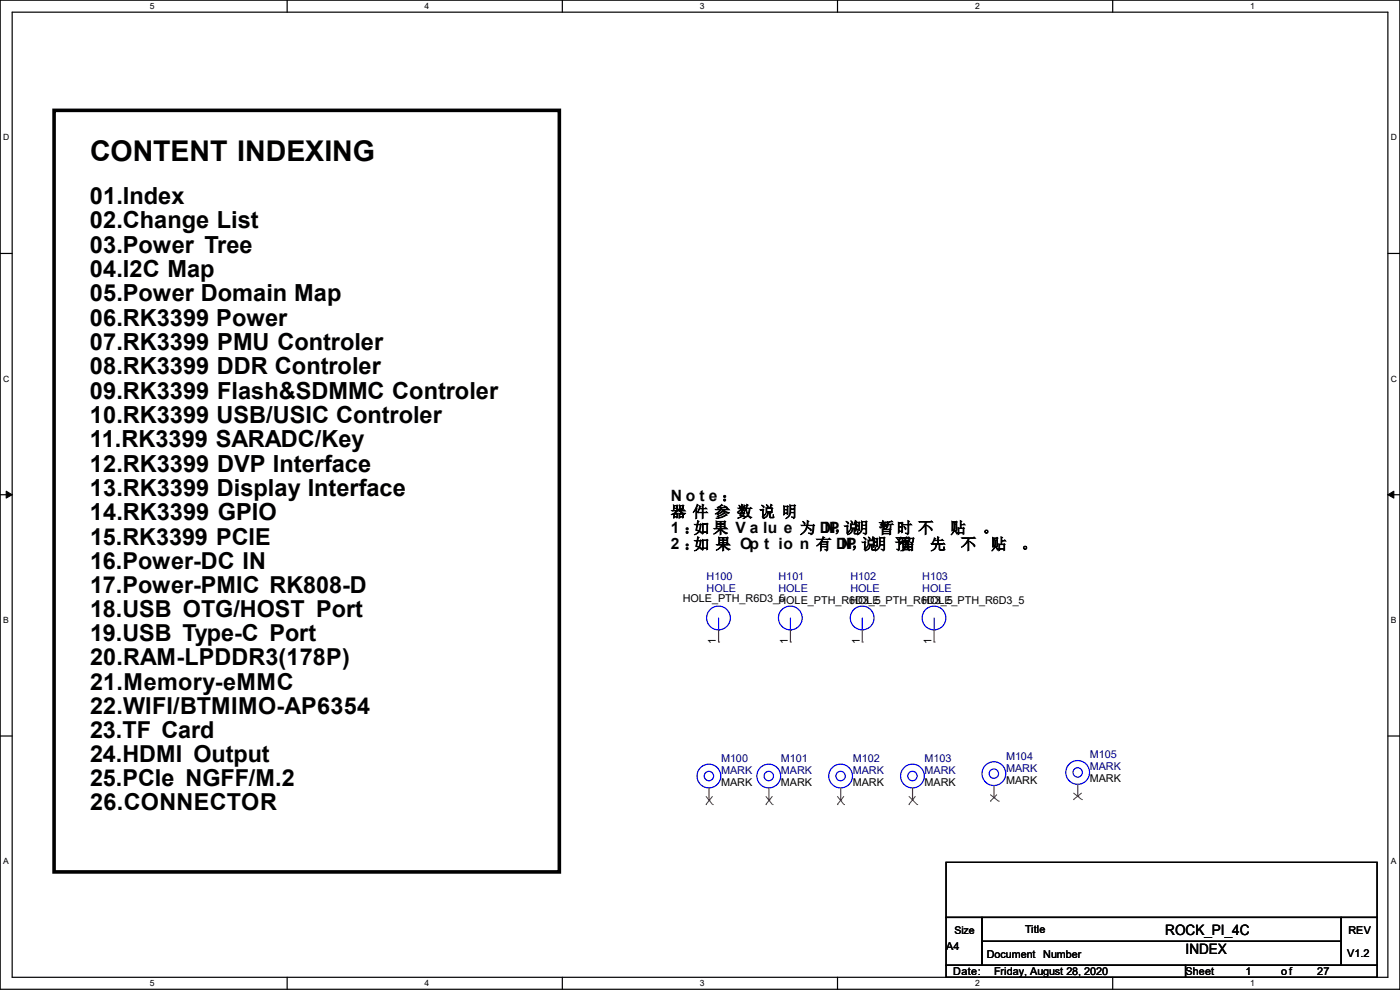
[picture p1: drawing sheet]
<svg xmlns="http://www.w3.org/2000/svg" width="297mm" height="210mm" viewBox="0 0 297 210" stroke-linecap="round" stroke-linejoin="round" font-family="sans-serif">
<path d="M0 0h297v209.8h-297zM2.6 2.6h291.8v204.7h-291.8z" fill="none" stroke="#000" stroke-width=".25"/>
<g fill="#fff">
<path d="M31.7 .3h1v2h-1z"/>
<path d="M31.7 207.6h1v1.9h-1z"/>
</g>
<path d="M60.9 0v2.6M60.9 207.3v2.5" fill="none" stroke="#000" stroke-width=".25"/>
<g fill="#fff">
<path d="M90.1 .3h1v2h-1z"/>
<path d="M90.1 207.6h1v1.9h-1z"/>
</g>
<path d="M119.3 0v2.6M119.3 207.3v2.5" fill="none" stroke="#000" stroke-width=".25"/>
<g fill="#fff">
<path d="M148.5 .3h.9v2h-.9z"/>
<path d="M148.5 207.6h.9v1.9h-.9z"/>
</g>
<path d="M177.7 0v2.6M177.7 207.3v2.5" fill="none" stroke="#000" stroke-width=".25"/>
<g fill="#fff">
<path d="M206.8 .3h1v2h-1z"/>
<path d="M206.8 207.6h1v1.9h-1z"/>
</g>
<path d="M236.1 0v2.6M236.1 207.3v2.5" fill="none" stroke="#000" stroke-width=".25"/>
<g fill="#fff">
<path d="M265.2 .3h1v2h-1z"/>
<path d="M265.2 207.6h1v1.9h-1z"/>
<path d="M.7 28.2h1.2v1.9h-1.2z"/>
<path d="M295.1 28.2h1.2v1.9h-1.2z"/>
<path d="M.7 79.3h1.2v2h-1.2z"/>
<path d="M295.1 79.3h1.2v2h-1.2z"/>
</g>
<path d="M0 53.8h2.6M294.4 53.8h2.6" fill="none" stroke="#000" stroke-width=".25"/>
<g fill="#fff">
<path d="M.7 130.5h1.2v2h-1.2z"/>
<path d="M295.1 130.5h1.1v2h-1.1z"/>
</g>
<path d="M0 104.9h2.6M294.4 104.9h2.6" fill="none" stroke="#000" stroke-width=".25"/>
<path d="M1.3 104.2l1.3 .7-1.3 .8zM294.4 104.9l1.3-.7v1.5z" fill="#000" stroke="#000" stroke-width=".21"/>
<g fill="#fff">
<path d="M.7 181.7h1.2v2h-1.2z"/>
<path d="M295.1 181.7h1.1v2h-1.1z"/>
</g>
<path d="M0 156.1h2.6M294.4 156.1h2.6M200.7 182.9h91.4v11.7h-91.4zM200.7 194.6h7.6v10.2h-7.6zM208.3 194.6h76.2v5.1h-76.2zM208.3 199.7h76.2v5.1h-76.2zM284.5 194.6h7.6v10.2h-7.6zM200.7 204.8h50.8v2.5h-50.8zM251.5 204.8h40.6v2.5h-40.6z" fill="none" stroke="#000" stroke-width=".25"/>
<path d="M11.5 23.4h107.2v161.6h-107.2z" fill="none" stroke="#000" stroke-width=".76"/>
<g fill="none" stroke="#00f" stroke-width=".25">
<path d="M152.4 133.6h.1M152.4 131.1v2.5M167.7 133.6h.1M167.7 131.1v2.5M182.9 133.6h.1M182.9 131.1v2.5M198.2 133.6h.1M198.2 131.1v2.5"/>
<circle cx="152.4" cy="131.1" r="2.52"/>
<circle cx="167.7" cy="131.1" r="2.52"/>
<circle cx="182.9" cy="131.1" r="2.52"/>
<circle cx="198.1" cy="131.1" r="2.52"/>
<circle cx="150.4" cy="164.6" r="2.52"/>
<circle cx="150.4" cy="164.6" r=".99"/>
<circle cx="163.1" cy="164.6" r="2.52"/>
<circle cx="163.1" cy="164.6" r=".99"/>
<circle cx="178.3" cy="164.6" r="2.52"/>
<circle cx="178.3" cy="164.6" r=".99"/>
<circle cx="193.6" cy="164.6" r="2.52"/>
<circle cx="193.6" cy="164.6" r=".99"/>
<circle cx="210.8" cy="164.1" r="2.52"/>
<circle cx="210.8" cy="164.1" r=".99"/>
<circle cx="228.6" cy="163.9" r="2.52"/>
<circle cx="228.6" cy="163.9" r=".99"/>
</g>
<g fill="none" stroke="#f00" stroke-width=".25">
<path d="M152.4 136.2h.1M152.4 133.6v2.6M167.7 136.2h.1M167.7 133.6v2.6M182.9 136.2h.1M182.9 133.6v2.6M198.2 136.2h.1M198.2 133.6v2.6M150.4 169.7h.1M150.4 167.2v2.5M163.1 169.7h.1M163.1 167.2v2.5"/>
<path d="M178.4 169.7h.1M178.4 167.2v2.5M193.6 169.7h.1M193.6 167.2v2.5M210.9 169.2h.1M210.9 166.7v2.5M228.6 169h.1M228.6 166.4v2.6"/>
</g>
<g fill="none" stroke="#804000" stroke-width=".21">
<path d="M149.8 170.7h.1M149.8 168.9l1.4 1.8M151.2 170.7h.1M151.2 168.9l-1.4 1.8M162.5 170.7h.1M162.5 168.9l1.4 1.8M163.9 170.7h.1M163.9 168.9l-1.4 1.8M177.6 170.7h.1M177.6 168.9l1.4 1.8M179 170.7h.1M179 168.9l-1.4 1.8"/>
<path d="M192.8 170.7h.1M192.8 168.9l1.8 1.8M194.2 168.9l-1.4 1.8M194.6 170.7h.1M210.1 170h.1M210.1 168.5l1.7 1.5M211.5 168.5l-1.4 1.5M211.8 170h.1M227.7 169.6h.1M227.7 168.2l1.8 1.4M229.5 169.6h.1M229.5 168.2l-1.8 1.4"/>
</g>
<text font-size="6.1" x="19.1" y="34.1">CONTENT INDEXING</text>
<g font-size="5">
<text x="19.1" y="43.3">01.Index</text>
<text x="19.1" y="48.4">02.Change List</text>
<text x="19.1" y="53.6">03.Power Tree</text>
<text x="19.1" y="58.8">04.I2C Map</text>
<text x="19.1" y="63.9">05.Power Domain Map</text>
<text x="19.1" y="69.1">06.RK3399 Power</text>
<text x="19.1" y="74.3">07.RK3399 PMU Controler</text>
<text x="19.1" y="79.4">08.RK3399 DDR Controler</text>
<text x="19.1" y="84.6">09.RK3399 Flash&amp;SDMMC Controler</text>
<text x="19.1" y="89.7">10.RK3399 USB/USIC Controler</text>
<text x="19.1" y="94.9">11.RK3399 SARADC/Key</text>
<text x="19.1" y="100.1">12.RK3399 DVP Interface</text>
<text x="19.1" y="105.2">13.RK3399 Display Interface</text>
<text x="19.1" y="110.4">14.RK3399 GPIO</text>
<text x="19.1" y="115.5">15.RK3399 PCIE</text>
<text x="19.1" y="120.6">16.Power-DC IN</text>
<text x="19.1" y="125.8">17.Power-PMIC RK808-D</text>
<text x="19.1" y="130.9">18.USB OTG/HOST Port</text>
<text x="19.1" y="136">19.USB Type-C Port</text>
<text x="19.1" y="141.1">20.RAM-LPDDR3(178P)</text>
<text x="19.1" y="146.3">21.Memory-eMMC</text>
<text x="19.1" y="151.4">22.WIFI/BTMIMO-AP6354</text>
<text x="19.1" y="156.5">23.TF Card</text>
<text x="19.1" y="161.6">24.HDMI Output</text>
<text x="19.1" y="166.8">25.PCIe NGFF/M.2</text>
<text x="19.1" y="171.9">26.CONNECTOR</text>
</g>
<g font-size="3.3">
<text x="142.3" y="106.3">N o t e ：</text>
<text x="142.3" y="109.7">器 件 参 数 说 明</text>
<text x="142.3" y="113.1">1 ：如 果 V a lu e 为 DNP，说明 暂 时 不</text>
<text x="201.6" y="113.1">贴</text>
<text x="208.4" y="113.1">。</text>
<text x="142.3" y="116.5">2 ：如 果 Op t io n 有 DNP，说明 预</text>
<text x="190.9" y="116.5">留</text>
<text x="197.4" y="116.5">先</text>
<text x="203.8" y="116.5">不</text>
<text x="210.2" y="116.5">贴</text>
<text x="216.7" y="116.5">。</text>
</g>
<g font-size="3">
<text x="247.2" y="198.4">ROCK_PI_4C</text>
<text x="251.5" y="202.4">INDEX</text>
</g>
<g font-size="2.3" fill="#000080">
<text x="149.9" y="123">H100</text>
<text x="149.9" y="125.6">HOLE</text>
<text x="165.2" y="123">H101</text>
<text x="165.2" y="125.6">HOLE</text>
<text x="180.4" y="123">H102</text>
<text x="180.4" y="125.6">HOLE</text>
<text x="195.6" y="123">H103</text>
<text x="195.6" y="125.6">HOLE</text>
<text x="153" y="161.6">M100</text>
<text x="165.7" y="161.6">M101</text>
<text x="180.9" y="161.6">M102</text>
<text x="196.1" y="161.6">M103</text>
<text x="213.4" y="161.1">M104</text>
<text x="231.2" y="160.9">M105</text>
<text x="153" y="164.2">MARK</text>
<text x="165.7" y="164.2">MARK</text>
<text x="180.9" y="164.2">MARK</text>
<text x="196.1" y="164.2">MARK</text>
<text x="213.4" y="163.7">MARK</text>
<text x="231.2" y="163.4">MARK</text>
</g>
<g font-size="2.3">
<text x="144.8" y="127.6">HOLE_PTH_R6D3_5</text>
<text x="165.2" y="128.1">HOLE_PTH_R6D3_5</text>
<text x="180.4" y="128.1">HOLE_PTH_R6D3_5</text>
<text x="195.6" y="128.1">HOLE_PTH_R6D3_5</text>
<text x="151.9" y="136.7" transform="rotate(-90 151.9 136.7)">1</text>
<text x="167.1" y="136.7" transform="rotate(-90 167.1 136.7)">1</text>
<text x="182.4" y="136.7" transform="rotate(-90 182.4 136.7)">1</text>
<text x="197.6" y="136.7" transform="rotate(-90 197.6 136.7)">1</text>
<text x="153" y="166.7">MARK</text>
<text x="165.7" y="166.7">MARK</text>
<text x="180.9" y="166.7">MARK</text>
<text x="196.1" y="166.7">MARK</text>
<text x="213.4" y="166.2">MARK</text>
<text x="231.2" y="165.9">MARK</text>
<text x="217.5" y="198">Title</text>
<text x="200.7" y="201.5">A4</text>
<text x="209.3" y="203.3">Document</text>
<text x="221.3" y="203.3">Number</text>
<text x="285.8" y="203">V1.2</text>
<text x="286" y="198.2">REV</text>
<text x="202.2" y="206.8">Date:</text>
<text x="210.9" y="206.8">Friday, August 28, 2020</text>
<text x="251.5" y="206.8">Sheet</text>
<text x="264.2" y="206.8">1</text>
<text x="271.8" y="206.8">of</text>
<text x="279.5" y="206.8">27</text>
</g>
<text font-size="2.2" x="202.5" y="198.2">Size</text>
<g font-size="1.8">
<text x="31.8" y="1.9">5</text>
<text x="90.1" y="1.9">4</text>
<text x="148.5" y="1.9">3</text>
<text x="206.8" y="1.9">2</text>
<text x="265.2" y="1.9">1</text>
<text x=".7" y="29.8">D</text>
<text x="295.1" y="29.8">D</text>
<text x=".7" y="80.9">C</text>
<text x="295.1" y="80.9">C</text>
<text x=".7" y="132.1">B</text>
<text x="295.1" y="132.1">B</text>
<text x=".7" y="183.3">A</text>
<text x="295.1" y="183.3">A</text>
<text x="31.8" y="209.2">5</text>
<text x="90.1" y="209.2">4</text>
<text x="148.5" y="209.2">3</text>
<text x="206.8" y="209.2">2</text>
<text x="265.2" y="209.2">1</text>
</g>
</svg>
